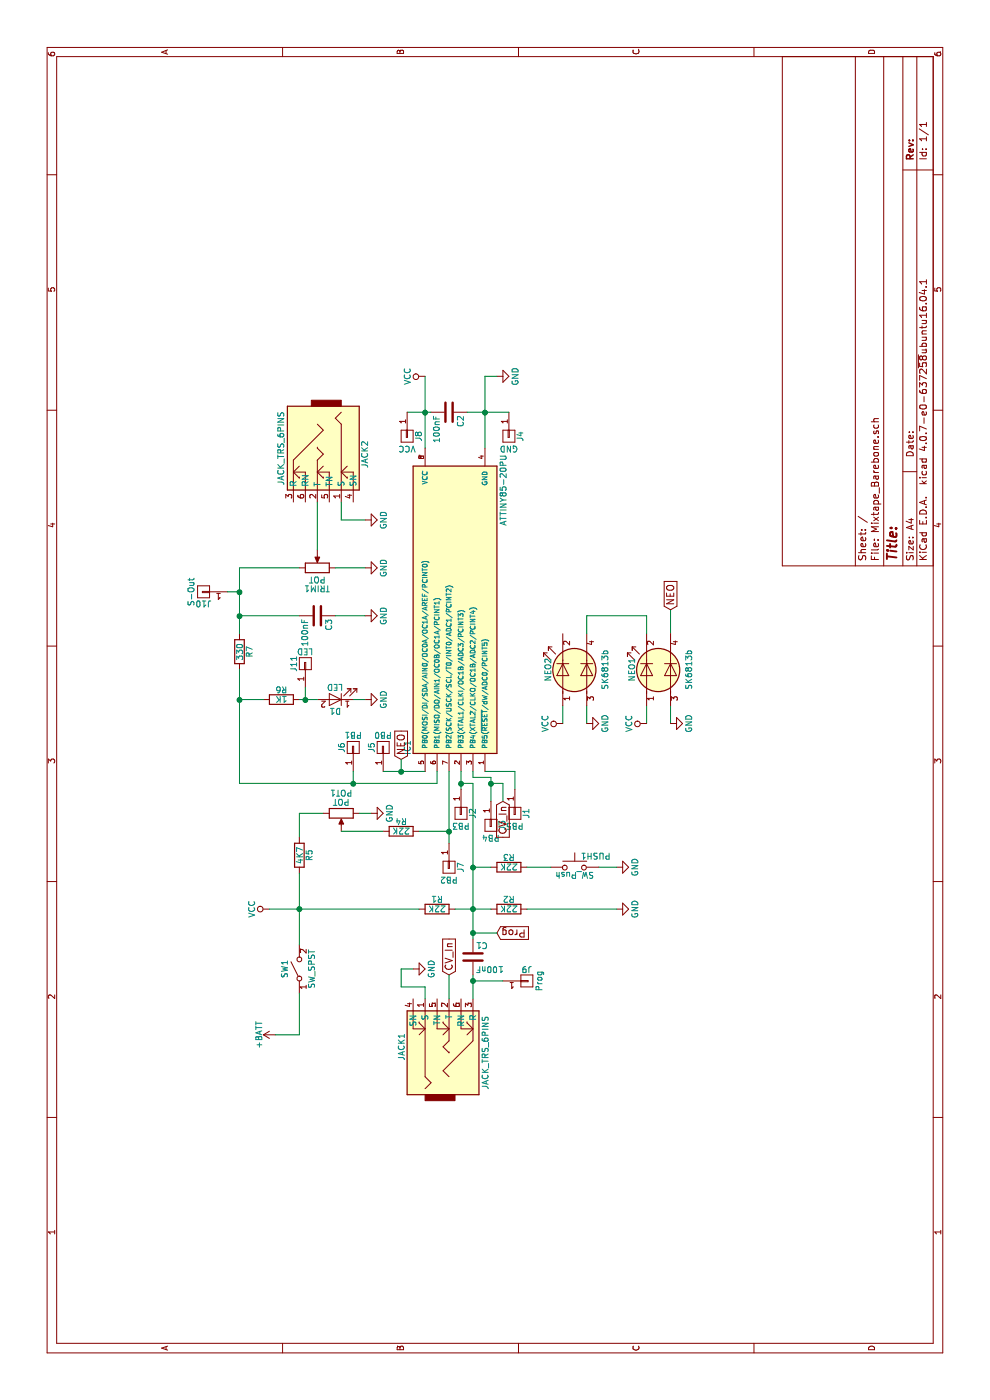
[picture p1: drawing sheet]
EESchema Schematic File Version 2
LIBS:power
LIBS:device
LIBS:transistors
LIBS:conn
LIBS:linear
LIBS:regul
LIBS:74xx
LIBS:cmos4000
LIBS:adc-dac
LIBS:memory
LIBS:xilinx
LIBS:microcontrollers
LIBS:dsp
LIBS:microchip
LIBS:analog_switches
LIBS:motorola
LIBS:texas
LIBS:intel
LIBS:audio
LIBS:interface
LIBS:digital-audio
LIBS:philips
LIBS:display
LIBS:cypress
LIBS:siliconi
LIBS:opto
LIBS:atmel
LIBS:contrib
LIBS:valves
LIBS:switches
LIBS:Mixtape_Barebone-cache
EELAYER 25 0
EELAYER END
$Descr A4 11693 8268
encoding utf-8
Sheet 1 1
Title ""
Date ""
Rev ""
Comp ""
Comment1 ""
Comment2 ""
Comment3 ""
Comment4 ""
$EndDescr
$Comp
L ATTINY85-20PU IC1
U 1 1
P 6600 3800
F 0 "IC1" H 5450 4200 50  0000 C CNN
F 1 "ATTINY85-20PU" H 7600 3400 50  0000 C CNN
F 2 "8BitMixtape_mCore:Attiny_DIP-8_W7.62mm" H 7600 3800 50  0001 C CIN
F 3 "" H 6600 3800 50  0001 C CNN
	1    6600 3800
	1    0    0    -1  
$EndComp
$Comp
L R R1
U 1 1
P 4100 3650
F 0 "R1" V 4180 3650 50  0000 C CNN
F 1 "22K" V 4100 3650 50  0000 C CNN
F 2 "8BitMixtape_mCore:R_1206_Mixtape" V 4030 3650 50  0001 C CNN
F 3 "" H 4100 3650 50  0001 C CNN
	1    4100 3650
	1    0    0    -1  
$EndComp
$Comp
L JACK_TRS_6PINS JACK1
U 1 1
P 2950 3750
F 0 "JACK1" H 2950 4150 50  0000 C CNN
F 1 "JACK_TRS_6PINS" H 2900 3450 50  0000 C CNN
F 2 "8BitMixtape_mCore:AUDIO-JACK-3.5mm_SMD_noPrint" H 3050 3600 50  0001 C CNN
F 3 "" H 3050 3600 50  0001 C CNN
	1    2950 3750
	1    0    0    -1  
$EndComp
$Comp
L JACK_TRS_6PINS JACK2
U 1 1
P 7900 2650
F 0 "JACK2" H 7900 3050 50  0000 C CNN
F 1 "JACK_TRS_6PINS" H 7850 2350 50  0000 C CNN
F 2 "8BitMixtape_mCore:AUDIO-JACK-3.5mm_SMD_noPrint" H 8000 2500 50  0001 C CNN
F 3 "" H 8000 2500 50  0001 C CNN
	1    7900 2650
	-1   0    0    1   
$EndComp
$Comp
L C C1
U 1 1
P 3700 3950
F 0 "C1" H 3725 4050 50  0000 L CNN
F 1 "100nF" H 3725 3850 50  0000 L CNN
F 2 "8BitMixtape_mCore:C_1210_MixtapeStyle" H 3738 3800 50  0001 C CNN
F 3 "" H 3700 3950 50  0001 C CNN
	1    3700 3950
	0    1    1    0   
$EndComp
$Comp
L C C2
U 1 1
P 8250 3750
F 0 "C2" H 8275 3850 50  0000 L CNN
F 1 "100nF" H 8275 3650 50  0000 L CNN
F 2 "8BitMixtape_mCore:C_1210_MixtapeStyle" H 8288 3600 50  0001 C CNN
F 3 "" H 8250 3750 50  0001 C CNN
	1    8250 3750
	-1   0    0    1   
$EndComp
$Comp
L R R2
U 1 1
P 4100 4250
F 0 "R2" V 4180 4250 50  0000 C CNN
F 1 "22K" V 4100 4250 50  0000 C CNN
F 2 "8BitMixtape_mCore:R_1206_Mixtape" V 4030 4250 50  0001 C CNN
F 3 "" H 4100 4250 50  0001 C CNN
	1    4100 4250
	1    0    0    -1  
$EndComp
Wire Wire Line
	3350 3950 3550 3950
Wire Wire Line
	4100 3800 4100 4100
Connection ~ 4100 3950
$Comp
L R R3
U 1 1
P 4450 4250
F 0 "R3" V 4530 4250 50  0000 C CNN
F 1 "22K" V 4450 4250 50  0000 C CNN
F 2 "8BitMixtape_mCore:R_1206_Mixtape" V 4380 4250 50  0001 C CNN
F 3 "" H 4450 4250 50  0001 C CNN
	1    4450 4250
	1    0    0    -1  
$EndComp
Wire Wire Line
	4450 3950 4450 4100
Connection ~ 4450 3950
$Comp
L SW_Push PUSH1
U 1 1
P 4450 4800
F 0 "PUSH1" H 4500 4900 50  0000 L CNN
F 1 "SW_Push" H 4450 4740 50  0000 C CNN
F 2 "8BitMixtape_DIY-CAD:TACTILE-PTH_6mm" H 4450 5000 50  0001 C CNN
F 3 "" H 4450 5000 50  0001 C CNN
	1    4450 4800
	0    1    1    0   
$EndComp
$Comp
L SW_SPST SW1
U 1 1
P 3600 2500
F 0 "SW1" H 3600 2625 50  0000 C CNN
F 1 "SW_SPST" H 3600 2400 50  0000 C CNN
F 2 "8BitMixtape_DIY-CAD:Push_SWITCH-Rect" H 3600 2500 50  0001 C CNN
F 3 "" H 3600 2500 50  0001 C CNN
	1    3600 2500
	1    0    0    -1  
$EndComp
Wire Wire Line
	4450 4400 4450 4600
$Comp
L GND #PWR01
U 1 1
P 3600 3450
F 0 "#PWR01" H 3600 3200 50  0001 C CNN
F 1 "GND" H 3600 3300 50  0000 C CNN
F 2 "" H 3600 3450 50  0001 C CNN
F 3 "" H 3600 3450 50  0001 C CNN
	1    3600 3450
	1    0    0    -1  
$EndComp
Wire Wire Line
	3350 3550 3450 3550
Wire Wire Line
	3450 3550 3450 3350
Wire Wire Line
	3450 3350 3600 3350
Wire Wire Line
	3600 3350 3600 3450
$Comp
L GND #PWR02
U 1 1
P 4450 5150
F 0 "#PWR02" H 4450 4900 50  0001 C CNN
F 1 "GND" H 4450 5000 50  0000 C CNN
F 2 "" H 4450 5150 50  0001 C CNN
F 3 "" H 4450 5150 50  0001 C CNN
	1    4450 5150
	1    0    0    -1  
$EndComp
Wire Wire Line
	4450 5000 4450 5150
$Comp
L GND #PWR03
U 1 1
P 4100 5150
F 0 "#PWR03" H 4100 4900 50  0001 C CNN
F 1 "GND" H 4100 5000 50  0000 C CNN
F 2 "" H 4100 5150 50  0001 C CNN
F 3 "" H 4100 5150 50  0001 C CNN
	1    4100 5150
	1    0    0    -1  
$EndComp
Wire Wire Line
	4100 5150 4100 4400
$Comp
L VCC #PWR04
U 1 1
P 8550 3550
F 0 "#PWR04" H 8550 3400 50  0001 C CNN
F 1 "VCC" H 8550 3700 50  0000 C CNN
F 2 "" H 8550 3550 50  0001 C CNN
F 3 "" H 8550 3550 50  0001 C CNN
	1    8550 3550
	1    0    0    -1  
$EndComp
Wire Wire Line
	7950 3550 8550 3550
Wire Wire Line
	8250 3400 8250 3600
Connection ~ 8250 3550
Wire Wire Line
	7950 4050 8550 4050
$Comp
L GND #PWR05
U 1 1
P 8550 4150
F 0 "#PWR05" H 8550 3900 50  0001 C CNN
F 1 "GND" H 8550 4000 50  0000 C CNN
F 2 "" H 8550 4150 50  0001 C CNN
F 3 "" H 8550 4150 50  0001 C CNN
	1    8550 4150
	1    0    0    -1  
$EndComp
Wire Wire Line
	8550 4050 8550 4150
$Comp
L R R4
U 1 1
P 4750 3350
F 0 "R4" V 4830 3350 50  0000 C CNN
F 1 "22K" V 4750 3350 50  0000 C CNN
F 2 "8BitMixtape_mCore:R_1206_Mixtape" V 4680 3350 50  0001 C CNN
F 3 "" H 4750 3350 50  0001 C CNN
	1    4750 3350
	1    0    0    -1  
$EndComp
Wire Wire Line
	4650 3750 5250 3750
Wire Wire Line
	4750 3750 4750 3500
$Comp
L POT POT1
U 1 1
P 4900 2850
F 0 "POT1" V 4725 2850 50  0000 C CNN
F 1 "POT" V 4800 2850 50  0000 C CNN
F 2 "8BitMixtape_DIY-CAD:Mixtape_Pot_Alps" H 4900 2850 50  0001 C CNN
F 3 "" H 4900 2850 50  0001 C CNN
	1    4900 2850
	-1   0    0    1   
$EndComp
Wire Wire Line
	4750 2850 4750 3200
$Comp
L R R5
U 1 1
P 4550 2500
F 0 "R5" V 4630 2500 50  0000 C CNN
F 1 "4K7" V 4550 2500 50  0000 C CNN
F 2 "8BitMixtape_mCore:R_1206_Mixtape" V 4480 2500 50  0001 C CNN
F 3 "" H 4550 2500 50  0001 C CNN
	1    4550 2500
	0    1    1    0   
$EndComp
$Comp
L VCC #PWR06
U 1 1
P 4100 2250
F 0 "#PWR06" H 4100 2100 50  0001 C CNN
F 1 "VCC" H 4100 2400 50  0000 C CNN
F 2 "" H 4100 2250 50  0001 C CNN
F 3 "" H 4100 2250 50  0001 C CNN
	1    4100 2250
	1    0    0    -1  
$EndComp
Wire Wire Line
	4100 2250 4100 3500
Wire Wire Line
	3800 2500 4400 2500
Connection ~ 4100 2500
Wire Wire Line
	4700 2500 4900 2500
Wire Wire Line
	4900 2500 4900 2700
$Comp
L GND #PWR07
U 1 1
P 4900 3100
F 0 "#PWR07" H 4900 2850 50  0001 C CNN
F 1 "GND" H 4900 2950 50  0000 C CNN
F 2 "" H 4900 3100 50  0001 C CNN
F 3 "" H 4900 3100 50  0001 C CNN
	1    4900 3100
	1    0    0    -1  
$EndComp
Wire Wire Line
	4900 3000 4900 3100
$Comp
L R R6
U 1 1
P 5850 2350
F 0 "R6" V 5930 2350 50  0000 C CNN
F 1 "1K" V 5850 2350 50  0000 C CNN
F 2 "8BitMixtape_mCore:R_1206_Mixtape" V 5780 2350 50  0001 C CNN
F 3 "" H 5850 2350 50  0001 C CNN
	1    5850 2350
	1    0    0    -1  
$EndComp
$Comp
L LED D1
U 1 1
P 5850 2800
F 0 "D1" H 5850 2900 50  0000 C CNN
F 1 "LED" H 5850 2700 50  0000 C CNN
F 2 "8BitMixtape_mCore:TOP_led_footprint" H 5850 2800 50  0001 C CNN
F 3 "" H 5850 2800 50  0001 C CNN
	1    5850 2800
	0    -1   -1   0   
$EndComp
$Comp
L GND #PWR08
U 1 1
P 5850 3050
F 0 "#PWR08" H 5850 2800 50  0001 C CNN
F 1 "GND" H 5850 2900 50  0000 C CNN
F 2 "" H 5850 3050 50  0001 C CNN
F 3 "" H 5850 3050 50  0001 C CNN
	1    5850 3050
	1    0    0    -1  
$EndComp
Wire Wire Line
	5850 2000 5850 2200
Connection ~ 5850 2000
Wire Wire Line
	5850 2500 5850 2650
Wire Wire Line
	5850 2950 5850 3050
$Comp
L POT TRIM1
U 1 1
P 6950 2650
F 0 "TRIM1" V 6775 2650 50  0000 C CNN
F 1 "POT" V 6850 2650 50  0000 C CNN
F 2 "" H 6950 2650 50  0001 C CNN
F 3 "" H 6950 2650 50  0001 C CNN
	1    6950 2650
	1    0    0    -1  
$EndComp
Wire Wire Line
	7500 2650 7100 2650
Wire Wire Line
	6950 2000 6950 2500
$Comp
L R R7
U 1 1
P 6250 2000
F 0 "R7" V 6330 2000 50  0000 C CNN
F 1 "330" V 6250 2000 50  0000 C CNN
F 2 "8BitMixtape_mCore:R_1206_Mixtape" V 6180 2000 50  0001 C CNN
F 3 "" H 6250 2000 50  0001 C CNN
	1    6250 2000
	0    1    1    0   
$EndComp
$Comp
L C C3
U 1 1
P 6550 2650
F 0 "C3" H 6575 2750 50  0000 L CNN
F 1 "100nF" H 6575 2550 50  0000 L CNN
F 2 "8BitMixtape_mCore:C_1210_MixtapeStyle" H 6588 2500 50  0001 C CNN
F 3 "" H 6550 2650 50  0001 C CNN
	1    6550 2650
	-1   0    0    1   
$EndComp
Wire Wire Line
	6400 2000 6950 2000
Wire Wire Line
	6550 2500 6550 2000
Connection ~ 6550 2000
$Comp
L GND #PWR09
U 1 1
P 6550 3050
F 0 "#PWR09" H 6550 2800 50  0001 C CNN
F 1 "GND" H 6550 2900 50  0000 C CNN
F 2 "" H 6550 3050 50  0001 C CNN
F 3 "" H 6550 3050 50  0001 C CNN
	1    6550 3050
	1    0    0    -1  
$EndComp
Wire Wire Line
	6550 3050 6550 2800
$Comp
L GND #PWR010
U 1 1
P 7350 3050
F 0 "#PWR010" H 7350 2800 50  0001 C CNN
F 1 "GND" H 7350 2900 50  0000 C CNN
F 2 "" H 7350 3050 50  0001 C CNN
F 3 "" H 7350 3050 50  0001 C CNN
	1    7350 3050
	1    0    0    -1  
$EndComp
Wire Wire Line
	7500 2850 7350 2850
Wire Wire Line
	7350 2850 7350 3050
$Comp
L GND #PWR011
U 1 1
P 6950 3050
F 0 "#PWR011" H 6950 2800 50  0001 C CNN
F 1 "GND" H 6950 2900 50  0000 C CNN
F 2 "" H 6950 3050 50  0001 C CNN
F 3 "" H 6950 3050 50  0001 C CNN
	1    6950 3050
	1    0    0    -1  
$EndComp
Wire Wire Line
	6950 2800 6950 3050
Wire Wire Line
	5250 3650 5150 3650
Wire Wire Line
	5150 3650 5150 2000
Wire Wire Line
	5150 2000 6100 2000
$Comp
L +BATT #PWR012
U 1 1
P 3050 2300
F 0 "#PWR012" H 3050 2150 50  0001 C CNN
F 1 "+BATT" H 3050 2440 50  0000 C CNN
F 2 "" H 3050 2300 50  0001 C CNN
F 3 "" H 3050 2300 50  0001 C CNN
	1    3050 2300
	1    0    0    -1  
$EndComp
Wire Wire Line
	3400 2500 3050 2500
Wire Wire Line
	3050 2500 3050 2300
$Comp
L CONN_01X01 J6
U 1 1
P 5450 2950
F 0 "J6" H 5450 3050 50  0000 C CNN
F 1 "PB1" V 5550 2950 50  0000 C CNN
F 2 "8BitMixtape_mCore:Loch_mixtape" H 5450 2950 50  0001 C CNN
F 3 "" H 5450 2950 50  0001 C CNN
	1    5450 2950
	1    0    0    -1  
$EndComp
Wire Wire Line
	5250 2950 5150 2950
Connection ~ 5150 2950
$Comp
L CONN_01X01 J5
U 1 1
P 5450 3200
F 0 "J5" H 5450 3300 50  0000 C CNN
F 1 "PB0" V 5550 3200 50  0000 C CNN
F 2 "8BitMixtape_mCore:Loch_mixtape" H 5450 3200 50  0001 C CNN
F 3 "" H 5450 3200 50  0001 C CNN
	1    5450 3200
	1    0    0    -1  
$EndComp
$Comp
L CONN_01X01 J6
U 1 1
P 4450 3750
AR Path="/5B5C642A" Ref="J6"  Part="1" 
AR Path="/5B5C6A19" Ref="J7"  Part="1" 
F 0 "J7" H 4450 3850 50  0000 C CNN
F 1 "PB2" V 4550 3750 50  0000 C CNN
F 2 "8BitMixtape_mCore:Loch_mixtape" H 4450 3750 50  0001 C CNN
F 3 "" H 4450 3750 50  0001 C CNN
	1    4450 3750
	-1   0    0    1   
$EndComp
$Comp
L CONN_01X01 J2
U 1 1
P 4900 3850
F 0 "J2" H 4900 3950 50  0000 C CNN
F 1 "PB3" V 5000 3850 50  0000 C CNN
F 2 "8BitMixtape_mCore:Loch_mixtape" H 4900 3850 50  0001 C CNN
F 3 "" H 4900 3850 50  0001 C CNN
	1    4900 3850
	-1   0    0    1   
$EndComp
$Comp
L CONN_01X01 J3
U 1 1
P 4800 4100
F 0 "J3" H 4800 4200 50  0000 C CNN
F 1 "PB4" V 4900 4100 50  0000 C CNN
F 2 "8BitMixtape_mCore:Loch_mixtape" H 4800 4100 50  0001 C CNN
F 3 "" H 4800 4100 50  0001 C CNN
	1    4800 4100
	-1   0    0    1   
$EndComp
$Comp
L CONN_01X01 J1
U 1 1
P 4900 4300
F 0 "J1" H 4900 4400 50  0000 C CNN
F 1 "PB5" V 5000 4300 50  0000 C CNN
F 2 "8BitMixtape_mCore:Loch_mixtape" H 4900 4300 50  0001 C CNN
F 3 "" H 4900 4300 50  0001 C CNN
	1    4900 4300
	-1   0    0    1   
$EndComp
Wire Wire Line
	5250 3200 5250 3550
Connection ~ 4750 3750
Wire Wire Line
	5100 3850 5250 3850
Wire Wire Line
	5000 4100 5200 4100
Wire Wire Line
	5100 4300 5250 4300
Wire Wire Line
	5250 4300 5250 4050
$Comp
L CONN_01X01 J4
U 1 1
P 8050 4250
F 0 "J4" H 8050 4350 50  0000 C CNN
F 1 "GND" V 8150 4250 50  0000 C CNN
F 2 "8BitMixtape_mCore:Loch_mixtape" H 8050 4250 50  0001 C CNN
F 3 "" H 8050 4250 50  0001 C CNN
	1    8050 4250
	-1   0    0    1   
$EndComp
$Comp
L CONN_01X01 J8
U 1 1
P 8050 3400
F 0 "J8" H 8050 3500 50  0000 C CNN
F 1 "VCC" V 8150 3400 50  0000 C CNN
F 2 "8BitMixtape_mCore:Loch_mixtape" H 8050 3400 50  0001 C CNN
F 3 "" H 8050 3400 50  0001 C CNN
	1    8050 3400
	-1   0    0    1   
$EndComp
Wire Wire Line
	8250 3900 8250 4250
Connection ~ 8250 4050
$Comp
L CONN_01X01 J9
U 1 1
P 3500 4400
F 0 "J9" H 3500 4500 50  0000 C CNN
F 1 "Prog" V 3600 4400 50  0000 C CNN
F 2 "8BitMixtape_mCore:Loch_mixtape" H 3500 4400 50  0001 C CNN
F 3 "" H 3500 4400 50  0001 C CNN
	1    3500 4400
	0    1    1    0   
$EndComp
Wire Wire Line
	3500 4200 3500 3950
Connection ~ 3500 3950
$Comp
L CONN_01X01 J10
U 1 1
P 6750 1700
F 0 "J10" H 6750 1800 50  0000 C CNN
F 1 "S-Out" V 6850 1700 50  0000 C CNN
F 2 "8BitMixtape_mCore:Loch_mixtape" H 6750 1700 50  0001 C CNN
F 3 "" H 6750 1700 50  0001 C CNN
	1    6750 1700
	0    -1   -1   0   
$EndComp
Wire Wire Line
	6750 1900 6750 2000
Connection ~ 6750 2000
$Comp
L CONN_01X01 J11
U 1 1
P 6150 2550
F 0 "J11" H 6150 2650 50  0000 C CNN
F 1 "LED" V 6250 2550 50  0000 C CNN
F 2 "8BitMixtape_mCore:Loch_mixtape" H 6150 2550 50  0001 C CNN
F 3 "" H 6150 2550 50  0001 C CNN
	1    6150 2550
	1    0    0    -1  
$EndComp
Wire Wire Line
	5950 2550 5850 2550
Connection ~ 5850 2550
Wire Wire Line
	3850 3950 5150 3950
Wire Wire Line
	5150 3950 5150 3850
Connection ~ 5150 3850
Wire Wire Line
	5200 4100 5200 3950
Wire Wire Line
	5200 3950 5250 3950
Text GLabel 3900 4150 3    60   Input ~ 0
Prog
Wire Wire Line
	3900 4150 3900 3950
Connection ~ 3900 3950
Text GLabel 5350 3350 2    60   Input ~ 0
NEO
Wire Wire Line
	5350 3350 5250 3350
Connection ~ 5250 3350
Wire Wire Line
	5650 4900 5800 4900
Wire Wire Line
	5650 4700 5800 4700
$Comp
L GND #PWR013
U 1 1
P 5650 4900
F 0 "#PWR013" H 5650 4650 50  0001 C CNN
F 1 "GND" H 5650 4750 50  0000 C CNN
F 2 "" H 5650 4900 50  0001 C CNN
F 3 "" H 5650 4900 50  0001 C CNN
	1    5650 4900
	1    0    0    -1  
$EndComp
$Comp
L VCC #PWR014
U 1 1
P 5650 4700
F 0 "#PWR014" H 5650 4550 50  0001 C CNN
F 1 "VCC" H 5650 4850 50  0000 C CNN
F 2 "" H 5650 4700 50  0001 C CNN
F 3 "" H 5650 4700 50  0001 C CNN
	1    5650 4700
	1    0    0    -1  
$EndComp
$Comp
L LED_Dual_ACAC NEO2
U 1 1
P 6100 4800
F 0 "NEO2" H 6100 5025 50  0000 C CNN
F 1 "SK6813b" H 6100 4550 50  0000 C CNN
F 2 "8BitMixtape_mCore:Mixtape_NEO_WS2812B" H 6130 4800 50  0001 C CNN
F 3 "" H 6130 4800 50  0001 C CNN
	1    6100 4800
	1    0    0    -1  
$EndComp
Wire Wire Line
	6600 5600 6400 5600
Text GLabel 6600 5600 2    60   Input ~ 0
NEO
Wire Wire Line
	5650 5600 5800 5600
Wire Wire Line
	5650 5400 5800 5400
$Comp
L GND #PWR015
U 1 1
P 5650 5600
F 0 "#PWR015" H 5650 5350 50  0001 C CNN
F 1 "GND" H 5650 5450 50  0000 C CNN
F 2 "" H 5650 5600 50  0001 C CNN
F 3 "" H 5650 5600 50  0001 C CNN
	1    5650 5600
	1    0    0    -1  
$EndComp
$Comp
L VCC #PWR016
U 1 1
P 5650 5400
F 0 "#PWR016" H 5650 5250 50  0001 C CNN
F 1 "VCC" H 5650 5550 50  0000 C CNN
F 2 "" H 5650 5400 50  0001 C CNN
F 3 "" H 5650 5400 50  0001 C CNN
	1    5650 5400
	1    0    0    -1  
$EndComp
$Comp
L LED_Dual_ACAC NEO1
U 1 1
P 6100 5500
F 0 "NEO1" H 6100 5725 50  0000 C CNN
F 1 "SK6813b" H 6100 5250 50  0000 C CNN
F 2 "8BitMixtape_mCore:Mixtape_NEO_WS2812B" H 6130 5500 50  0001 C CNN
F 3 "" H 6130 5500 50  0001 C CNN
	1    6100 5500
	1    0    0    -1  
$EndComp
Wire Wire Line
	6400 4900 6550 4900
Wire Wire Line
	6550 4900 6550 5400
Wire Wire Line
	6550 5400 6400 5400
Text GLabel 3550 3750 2    60   Input ~ 0
CV_In
Wire Wire Line
	3350 3750 3550 3750
Text GLabel 5000 4200 0    60   Input ~ 0
CV_In
Wire Wire Line
	5000 4200 5150 4200
Wire Wire Line
	5150 4200 5150 4100
Connection ~ 5150 4100
$EndSCHEMATC
